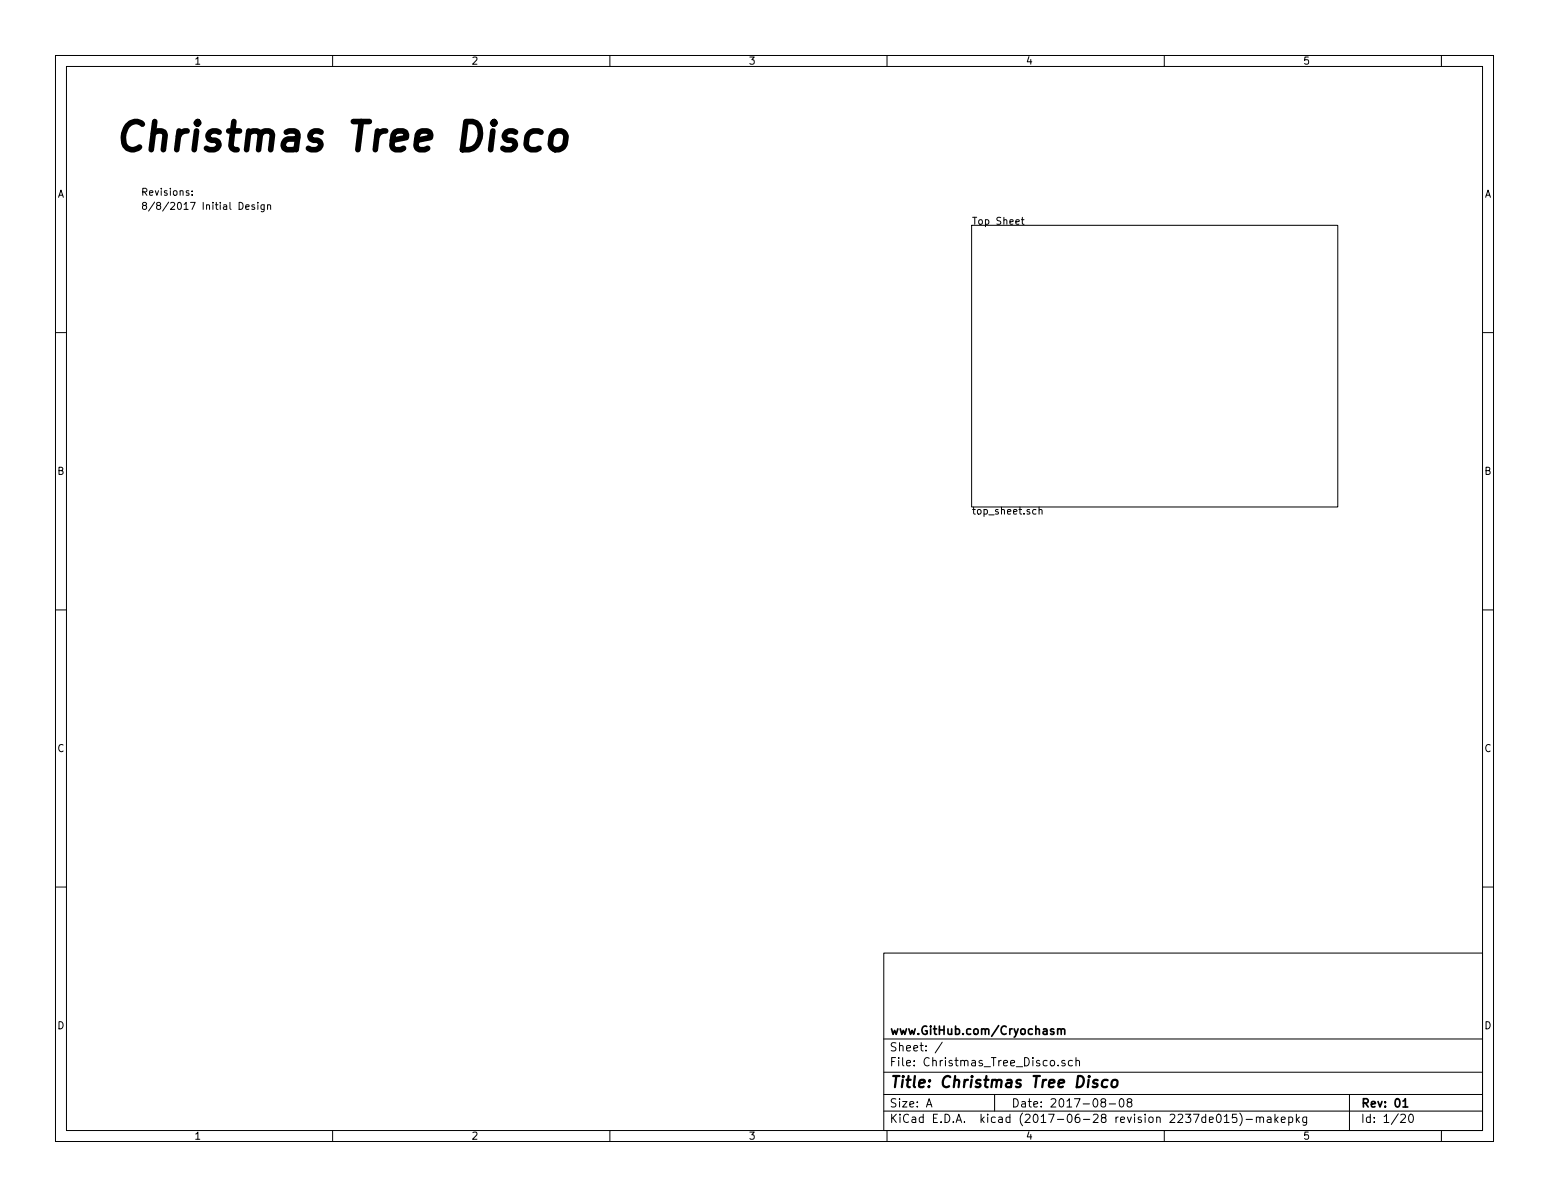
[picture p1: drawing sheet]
<svg xmlns="http://www.w3.org/2000/svg" width="279mm" height="216mm" viewBox="0 0 279 216" stroke-linecap="round" stroke-linejoin="round" font-family="sans-serif">
<g fill="none" stroke="#000" stroke-width=".18">
<path d="M10 10h259.4v195.9h-259.4zM12 12h255.4v191.9h-255.4zM60 10v2M110 10v2M160 10v2M210 10v2M260 10v2M34.1 34.4h-.3l-.2 .2v.1l.5 .2v.3h-.5M34.6 35.1v.1M34.6 34.4v.2M43.1 36.5a.64 .64 0 0 1 .7 .6 .64 .64 0 0 1-.7 .7zM44.3 37.3l.6-.1v-.2l-.4-.1-.2 .2 .1 .6h.5"/>
<path d="M45.9 37l-.3-.1-.2 .2 .1 .2 .4 .1v.3h-.5M46.5 36.5v.1M46.5 36.9v.9M47.7 36.9l-.1 1.2-.2 .1-.3-.1M47.7 37l-.4-.1-.2 .3 .1 .5h.5M48.3 37.1l.1-.2 .3 .1 .1 .8M48.3 36.9v.9M184.2 39.6h.5M184.4 39.2v1.1l.3 .2M10 60h2M175.3 40.6h66v50.8h-66zM267.4 60h2"/>
<path d="M186.9 91.9h-.4l-.2 .2 .1 .6h.5M187.4 92l.2-.1h.3l.1 .8M187.4 91.5v1.2M10 110h2M267.4 110h2M10 160h2M267.4 160h2M159.4 171.9h108v32h-108zM159.4 197.4h108M159.4 193.4h108M159.4 187.4h108M167.1 199.7l.5-1.5 .5 1.5"/>
<path d="M167.2 199.2h.8M170 188l-1.3 1.9M179.4 197.4v3M190.9 192.1v.2M192.1 191.3h-.4l-.2 .2 .1 .2 .5 .1v.4h-.6M193.4 191.3h-.4l-.3 .2 .1 .6 .2 .2 .4-.1M194.1 191.4l.2-.1h.3l.1 1M194.1 190.8v1.5M198.9 198.8l-.3-.3 .1-.2 .2-.1h.4l.1 .3-.1 .3h-.4l-.3 .3 .1 .4 .2 .2h.3l.2-.3v-.3l-.2-.3M200.1 199.1h1.1M202 198.3l.4-.1a.94 .94 0 0 1 0 1.5 .82 .82 0 0 1-.4-1.4zM203.6 198.8l-.3-.3 .1-.2 .2-.1h.4l.2 .3-.1 .2-.5 .1-.3 .3 .1 .4 .2 .2h.3l.3-.3-.1-.4-.2-.2"/>
<path d="M243.4 197.4v6.5M60 203.9v2M110 203.9v2M159.4 200.4h108M160 203.9v2M210 203.9v2M219.6 201.1l.2-.1a.8 .8 0 0 1 .5 .7 .8 .8 0 0 1-.5 .8l-.2-.2-.2-.4zM220.8 201.4l.5-.4v1.5M220.8 202.5h.9M223 201h-.7v.7l.2-.2 .5 .1 .1 .2-.1 .5-.2 .2-.5-.2M223.6 200.8a1.71 1.71 0 0 1 0 2.2M224.8 201.9h1.1"/>
<path d="M226.6 201.6l.2-.1h.4l.1 1M226.6 201.5v1M227.3 201.7a.36 .36 0 0 1 .3-.2 .36 .36 0 0 1 .3 .2v.8M228.6 201.5h.6l.1 1M229.3 201.8l-.5 .1a.29 .29 0 0 0-.3 .3 .29 .29 0 0 0 .3 .3l.5-.1M230 201v1.5M230.1 201.9l.4 .6M230.5 201.5l-.5 .5M231.1 202l.7-.2-.1-.3h-.4l-.2 .2 .1 .7h.5M232.5 201.5h.4l.3 .3-.1 .5-.2 .2-.4-.1M232.5 201.5v1.5M233.8 201v1.5"/>
<path d="M234 201.9l.4 .6M234.4 201.5l-.6 .5M235.7 201.5v1.2l-.3 .3-.4-.1M235.7 201.5h-.4l-.3 .3v.5l.3 .2 .4-.1M252.7 201.1l.5-.1 .3 .4-.9 1.1h.9M254.3 201h.2a.86 .86 0 0 1 .1 1.5 .8 .8 0 0 1-.6-.7 .8 .8 0 0 1 .3-.8zM260 203.9v2"/>
</g>
<path d="M190.8 185.7l.2-.1h.3l.1 1M190.8 185.6v1M191.4 185.8l.2-.2h.4v1M253.1 198.6l.4-.4v1.5M253.1 199.7h.8" fill="none" stroke="#000" stroke-width=".3"/>
<path d="M198 194.8a.52 .52 0 0 0-.8 .3l.2 .3 .5 .1 .1 .3-.4 .3-.5-.1M199.8 194.8a.68 .68 0 0 0-1 .3v.8l.3 .2 .6-.1M200.7 194.9a.51 .51 0 0 1 .5-.2 .51 .51 0 0 1 .4 .4l-.1 .6a.56 .56 0 0 1-.5 .4 .56 .56 0 0 1-.5-.4z" fill="none" stroke="#000" stroke-width=".41"/>
<path d="M97.6 23.9a1.7 1.7 0 0 0-2.5 .7l-.2 1.4 .4 .7 .5 .3h.9l.5-.3M99.7 24.1a1.32 1.32 0 0 1 1.4-.5 1.32 1.32 0 0 1 1 1l-.2 1.4a1.38 1.38 0 0 1-1.3 1 1.38 1.38 0 0 1-1.3-1l.1-1.4z" fill="none" stroke="#000" stroke-width="1"/>
<text font-size="7.1" x="20.3" y="27.3">Christmas Tree Disco</text>
<text font-size="2.8" x="160.4" y="196.2">Title: Christmas Tree Disco</text>
<g font-size="2.1">
<text x="160.4" y="189.6">Sheet: /</text>
<text x="160.4" y="186.6">www.GitHub.com/Cryochasm</text>
<text x="160.4" y="192.3">File: Christmas_Tree_Disco.sch</text>
<text x="160.4" y="202.5">KiCad E.D.A. kicad (2017-06-28 revision 2237de015)-makepkg</text>
<text x="160.4" y="199.7">Size: A</text>
<text x="182.4" y="199.7">Date: 2017-08-08</text>
<text x="245.4" y="199.7">Rev: 01</text>
<text x="245.4" y="202.5">Id: 1/20</text>
</g>
<g font-size="1.8">
<text x="35" y="11.6">1</text>
<text x="85" y="11.6">2</text>
<text x="135" y="11.6">3</text>
<text x="185" y="11.6">4</text>
<text x="235" y="11.6">5</text>
<text x="10.4" y="35.6">A</text>
<text x="25.4" y="35.3">Revisions:</text>
<text x="267.8" y="35.6">A</text>
<text x="25.4" y="37.8">8/8/2017 Initial Design</text>
<text x="175.3" y="40.5">Top Sheet</text>
<text x="10.4" y="85.6">B</text>
<text x="267.8" y="85.6">B</text>
<text x="175.3" y="92.8">top_sheet.sch</text>
<text x="10.4" y="135.6">C</text>
<text x="267.8" y="135.6">C</text>
<text x="10.4" y="185.6">D</text>
<text x="267.8" y="185.6">D</text>
<text x="35" y="205.5">1</text>
<text x="85" y="205.5">2</text>
<text x="135" y="205.5">3</text>
<text x="185" y="205.5">4</text>
<text x="235" y="205.5">5</text>
</g>
</svg>
